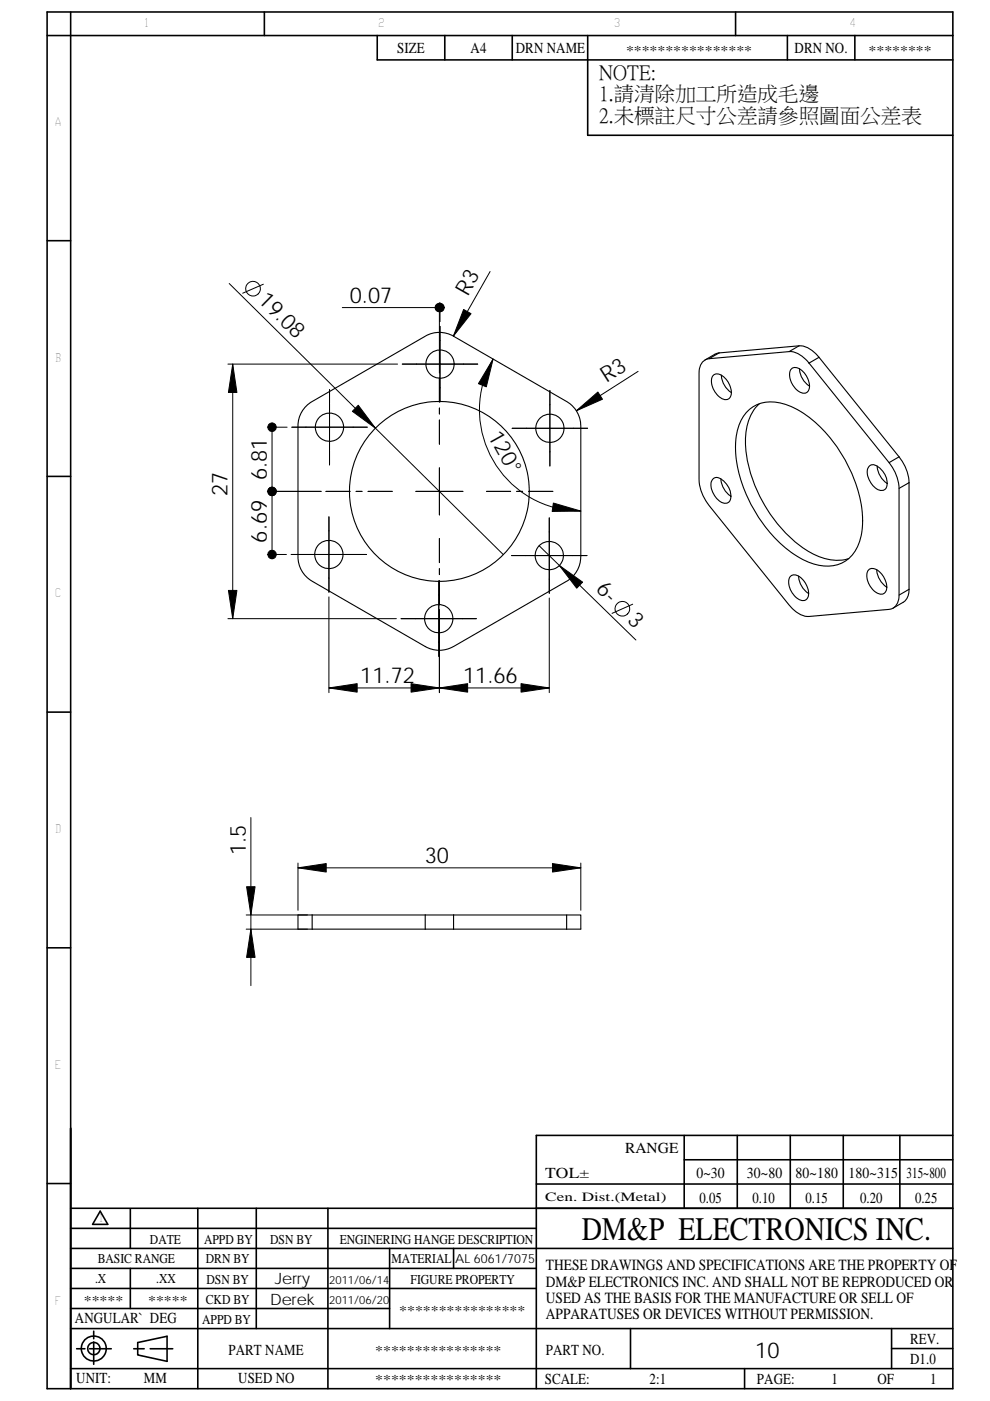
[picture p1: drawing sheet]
<svg xmlns="http://www.w3.org/2000/svg" width="210mm" height="297mm" viewBox="0 0 210 297" stroke-linecap="round" stroke-linejoin="round" font-family="sans-serif">
<g fill="none" stroke="#000" stroke-width=".34">
<path d="M10 2.5h192.1v291.9h-192.1zM15 2.5v291.9M56.1 2.5v5M80 7.5v5.2h122.1M94.3 7.5v5.2M108.6 7.5v5.2M124.7 7.5v21.2h77.4M156 2.5v5M167 7.5v5.2M181.3 7.5v5.2M202.1 7.5h-192.1M10 51h5"/>
<path d="M10 101h5M10 151h5M10 201h5M10 250.9h5M15 256.2h187.1M21.3 256.8l1.6 2.8h-3.3zM27.6 256.3v8.4M42 256.2v38.2M54.4 256.2v25.5M69.6 256.2v38.2M113.7 251h88.4M145.1 245.9h57"/>
<path d="M145.1 240.7v15.5M156.4 240.7v15.5M167.6 240.7v15.5M178.9 240.7v15.5M190.9 240.7v15.5M202.1 240.7h-88.4v53.7M15 264.7h187.1M15 260.4h98.7M15 268.9h98.7M15 273.2h98.7M15 277.4h67.6M27.6 268.9v8.5"/>
<path d="M82.6 264.7v17M96.2 264.7v4.2M15 290.2h187.1M15 281.7h187.1M16.3 286h1.7M19 286h4.6M19.9 284.5v4.8M19.9 282.2v1.6M28.4 286h2.2M29.2 284.6l6.2-1.3v5.3l-6.2-1.3zM31.9 286h4.7M133.7 281.7v8.5"/>
<path d="M157.9 290.2v4.2M189.1 281.7v8.5M189.1 285.9h13"/>
<circle cx="19.9" cy="285.9" r="2.65"/>
<circle cx="19.9" cy="285.9" r="1.3"/>
</g>
<g fill="none" stroke="#000" stroke-width=".23">
<path d="M149.1 76.7l.4-.4 .9-.2 17-1.6a5.4 5.4 0 0 1 4.2 2.5l17 21.1a9.4 9.4 0 0 1 2.1 5.4v22.7a2.68 2.68 0 0 1-2.1 3l-17 1.5a5.4 5.4 0 0 1-4.2-2.4l-17-21.1a9.6 9.6 0 0 1-2.1-5.5v-23.1a3.2 3.2 0 0 1 .8-1.9zM151.2 79.6a1.94 1.94 0 0 1 2.8 .8 3.9 3.9 0 0 1 .9 3.7 1.45 1.45 0 0 1-2.3 .1 3.8 3.8 0 0 1-1.4-4.6zM152.5 74.8l-.7 .2-2.3 1.3M152.5 74.8l-2.1 1.3M153 79.5a4.7 4.7 0 0 0 2.1 3.7M167.8 78.3a1.97 1.97 0 0 1 2.7 .7 3.9 3.9 0 0 1 1 3.8 1.46 1.46 0 0 1-2.3 0 3.8 3.8 0 0 1-1.4-4.5zM169.5 73.3a5.4 5.4 0 0 1 4.2 2.5M169.5 73.3l-2.1 1.2M169.5 73.3l-17 1.5M169.6 78.2a4.7 4.7 0 0 0 2.1 3.7M173.7 75.8l-2.1 1.2M173.7 75.8l17 21.1"/>
<path d="M64.9 86.1l1.3-.9 24-13.9a5.9 5.9 0 0 1 6 0l24 13.8a6 6 0 0 1 3 5.2v27.7a6 6 0 0 1-3 5.2l-24 13.9a6 6 0 0 1-6 0l-24-13.9a6 6 0 0 1-3-5.2v-27.7a5.9 5.9 0 0 1 1.7-4.2zM158.4 87.3a7.6 7.6 0 0 1 8.6-1.4 25.2 25.2 0 0 1 12.2 11.6 24.8 24.8 0 0 1 3.6 15.4 7.6 7.6 0 0 1-5.7 7 12 12 0 0 1-8.8-2.4 30 30 0 0 1-12.3-22.7 11.4 11.4 0 0 1 2.4-7.5zM161.1 85.6a10.6 10.6 0 0 0-3 8.6 30 30 0 0 0 13.4 22.7 10.3 10.3 0 0 0 8.5 1.5M184.3 98.9a1.55 1.55 0 0 1 2.3 .3 3.9 3.9 0 0 1 1.4 4.2 1.59 1.59 0 0 1-2.6-.2 4.5 4.5 0 0 1-1.4-3.7zM186.1 98.8a4.7 4.7 0 0 0 2.1 3.7M190.7 96.9a9.4 9.4 0 0 1 2.1 5.4M190.7 96.9l-2.1 1.2M151.2 101.6a1.56 1.56 0 0 1 2.2 .3 3.9 3.9 0 0 1 1.4 4.2 1.58 1.58 0 0 1-2.6-.2 4.5 4.5 0 0 1-1.4-3.6zM152.9 101.5a4.7 4.7 0 0 0 2.1 3.7M192.8 102.3l-2.1 1.2M192.8 102.3v22.6M167.6 122.2a1.94 1.94 0 0 1 2.8 .8 3.7 3.7 0 0 1 .9 3.7 1.45 1.45 0 0 1-2.3 .1 3.8 3.8 0 0 1-1.4-4.6z"/>
<path d="M169.4 122.2a4.6 4.6 0 0 0 2.1 3.6M184.2 120.9a1.97 1.97 0 0 1 2.7 .7 3.7 3.7 0 0 1 1 3.8 1.46 1.46 0 0 1-2.3 0 3.9 3.9 0 0 1-1.4-4.5zM186 120.8a4.7 4.7 0 0 0 2.1 3.7M192.8 124.9l-.1 1a2.65 2.65 0 0 1-1.1 1.8l-2.2 1.2M192.8 124.9l-2.1 1.3M66.2 194h-3v3h3M66.2 194v3M66.2 194h24M66.2 197h24M90.2 194v3M90.2 194h6M90.2 197h6"/>
<path d="M96.2 194v3M96.2 194h24v3M96.2 197h24M120.2 194h3v3h-3"/>
<circle cx="93.3" cy="77.2" r="3"/>
<circle cx="69.9" cy="90.6" r="3"/>
<circle cx="116.6" cy="90.8" r="3"/>
<circle cx="69.8" cy="117.6" r="3"/>
<circle cx="93.2" cy="104.2" r="19.1"/>
<circle cx="116.5" cy="117.8" r="3"/>
<circle cx="93.1" cy="131.2" r="3"/>
</g>
<g fill="none" stroke="#000" stroke-width=".21">
<path d="M103.9 57.6l-7.7 13.7M48.3 77.2h36M48.6 60.1l58.2 57.5M49.4 77.2v54M55.9 60.3l-4.4 1.9M72.6 65.2h20.7M85.3 77.2h16M93.2 64.2v14.9M93.3 69.2v16M93.3 64.2v4M104.6 76.1a21.5 21.5 0 0 0 18.6 32.3M135.3 78.7l-13.1 8.4"/>
<path d="M56.7 90.6h4.2M57.7 90.6v27M61.9 90.6h16M69.9 82.6v16M93.2 80.1v5.1M93.2 86.5v1.3M93.2 89v5.2M93.2 99.2v10M108.6 90.8h16M116.6 82.8v16M56.7 104.2h11.4M56.7 117.6h4"/>
<path d="M61.8 117.6h15.9M69.1 104.2h5.2M69.8 109.6v16M75.5 104.2h1.3M78.1 104.2h5.1M88.2 104.2h10M93.2 114.2v5.1M103.2 104.2h5.1M108.5 117.8h16M109.6 104.2h1.2M112.1 104.2h5.2M114.3 115.7l20.6 20"/>
<path d="M116.5 109.8v16M48.3 131.2h35.8M69.8 126.6v20.3M93.1 123.2v16M93.2 120.6v1.2M93.2 123.1v5.1M93.2 129.3v17.6M101 131.2h-15.9M116.5 126.8v20.1M134.2 128.1l-4.4 1.9M69.8 145.9h46.7M53.2 173.3v35.7"/>
<path d="M52.2 194h13M52.2 197h13M63.2 183v10M63.2 184h60M123.2 183v10"/>
<circle cx="53.7" cy="61.2" r="1.55"/>
<circle cx="132" cy="129.1" r="1.56"/>
</g>
<g fill="#000" stroke="#000" stroke-width=".21">
<path d="M49.4 77.2l.8 6h-1.7z" fill-rule="evenodd"/>
<path d="M92.5 64.7a.9 .9 0 0 1 1.4 0 .9 .9 0 0 1-.4 1.4 .9 .9 0 0 1-1.2-.9h.9h-.9z" fill-rule="evenodd"/>
<path d="M92.7 64.6a.9 .9 0 0 1 1-.2 .9 .9 0 0 1 .5 .8h-.9h.9a.9 .9 0 0 1-1.2 .8 .9 .9 0 0 1-.3-1.4z" fill-rule="evenodd"/>
<path d="M98.3 65.6l1.6 .9-3.7 4.8z" fill-rule="evenodd"/>
<path d="M104.6 76.1l-1.5 5.9-1.6-.7z" fill-rule="evenodd"/>
<path d="M57.2 89.9l.5-.2v.9v-.9a.9 .9 0 0 1 .9 1.2 .9 .9 0 0 1-1.4 .4 .9 .9 0 0 1 0-1.4z" fill-rule="evenodd"/>
<path d="M76 85.9l3.6 4.9-4.9-3.6z" fill-rule="evenodd"/>
<path d="M122.2 87.1l4.6-4 1 1.5z" fill-rule="evenodd"/>
<path d="M57.1 116.9a.9 .9 0 0 1 1.4 .3 .9 .9 0 0 1-.8 1.3v-.9v.9a.91 .91 0 0 1-.8-.6 .91 .91 0 0 1 .2-1z" fill-rule="evenodd"/>
<path d="M57.1 103.5a.9 .9 0 0 1 1.4 .4 .9 .9 0 0 1-.8 1.2v-.9v.9a.91 .91 0 0 1-.8-.6 .91 .91 0 0 1 .2-1z" fill-rule="evenodd"/>
<path d="M57.2 103.5l.5-.2v.9v-.9a.9 .9 0 0 1 .9 1.2 .9 .9 0 0 1-1.4 .4 .9 .9 0 0 1 0-1.4z" fill-rule="evenodd"/>
<path d="M118.6 119.9l5 3.5-1.3 1.3z" fill-rule="evenodd"/>
<path d="M117.4 106.7l5.8 1.7h-6.1z" fill-rule="evenodd"/>
<path d="M48.5 125.2h1.7l-.8 6z" fill-rule="evenodd"/>
<path d="M69.8 145.9l6-1v1.8z" fill-rule="evenodd"/>
<path d="M93.2 145.9l6-1v1.8z" fill-rule="evenodd"/>
<path d="M87.2 144.9l6 1-6 .8z" fill-rule="evenodd"/>
<path d="M110.5 144.9l6 1-6 .8z" fill-rule="evenodd"/>
<path d="M53.2 197l.9 6h-1.8z" fill-rule="evenodd"/>
<path d="M52.3 188h1.8l-.9 6z" fill-rule="evenodd"/>
<path d="M63.2 184l6-.9v1.8z" fill-rule="evenodd"/>
<path d="M117.2 183.1l6 .9-6 .9z" fill-rule="evenodd"/>
</g>
<text font-size="7" x="123.4" y="262.9">DM&amp;P ELECTRONICS INC.</text>
<g font-size="4.7">
<text x="54.5" y="63.9" transform="rotate(45 54.5 63.9)">19.08</text>
<text x="74.2" y="64.2">0.07</text>
<text x="99.2" y="62.9" transform="rotate(-60 99.2 62.9)">R3</text>
<text x="128.7" y="81.3" transform="rotate(-33 128.7 81.3)">R3</text>
<text x="103.4" y="92.4" transform="rotate(61 103.4 92.4)">120°</text>
<text x="56.6" y="101.9" transform="rotate(-90 56.6 101.9)">6.81</text>
<text x="48.3" y="105.2" transform="rotate(-90 48.3 105.2)">27</text>
<text x="56.6" y="115" transform="rotate(-90 56.6 115)">6.69</text>
<text x="126.2" y="125.1" transform="rotate(44 126.2 125.1)">6-</text>
<text x="132.9" y="131.7" transform="rotate(44 132.9 131.7)">3</text>
<text x="76.4" y="144.8">11.72</text>
<text x="98.2" y="144.8">11.66</text>
<text x="52.1" y="181.4" transform="rotate(-90 52.1 181.4)">1.5</text>
<text x="90.1" y="183">30</text>
<text x="160.2" y="287.8">10</text>
</g>
<g font-size="4.4">
<text x="127.1" y="16.8">NOTE:</text>
<text x="127.1" y="21.3">1.請清除加工所造成毛邊</text>
<text x="127.1" y="25.8">2.未標註尺寸公差請參照圖面公差表</text>
</g>
<g font-size="3.3">
<text x="115.8" y="269.3">THESE DRAWINGS AND SPECIFICATIONS ARE THE PROPERTY OF</text>
<text x="58.3" y="272.3">Jerry</text>
<text x="115.8" y="272.8">DM&amp;P ELECTRONICS INC. AND SHALL NOT BE REPRODUCED OR</text>
<text x="57.3" y="276.6">Derek</text>
<text x="115.8" y="279.7">APPARATUSES OR DEVICES WITHOUT PERMISSION.</text>
<text x="115.8" y="276.2">USED AS THE BASIS FOR THE MANUFACTURE OR SELL OF</text>
</g>
<g font-size="3.2">
<text x="84.2" y="11.3">SIZE</text>
<text x="99.8" y="11.3">A4</text>
<text x="109.4" y="11.3">DRN NAME</text>
<text x="168.5" y="11.3">DRN NO.</text>
<text x="132.6" y="244.5">RANGE</text>
<text x="115.6" y="249.7">TOL±</text>
<text x="147.7" y="249.8">0~30</text>
<text x="158.4" y="249.8">30~80</text>
<text x="168.8" y="249.8">80~180 180~315</text>
<text x="192.3" y="249.8">315~800</text>
<text x="148.4" y="255">0.05</text>
<text x="159.6" y="255">0.10</text>
<text x="170.8" y="255">0.15</text>
<text x="182.5" y="255">0.20</text>
<text x="194.1" y="255">0.25</text>
<text x="15.9" y="280.6">ANGULAR` DEG</text>
<text x="48.5" y="287.3">PART NAME</text>
<text x="115.7" y="287.3">PART NO.</text>
<text x="193" y="284.9">REV.</text>
<text x="16.2" y="293.3">UNIT:</text>
<text x="30.5" y="293.3">MM</text>
<text x="50.5" y="293.3">USED NO</text>
<text x="115.5" y="293.5">SCALE:</text>
<text x="137.8" y="293.5">2:1</text>
<text x="160.5" y="293.5">PAGE:</text>
<text x="176.4" y="293.5">1</text>
<text x="186.1" y="293.5">OF</text>
<text x="193" y="289.1">D1.0</text>
<text x="197.3" y="293.5">1</text>
</g>
<g font-size="2.9">
<text x="132.8" y="11.7">****************</text>
<text x="184.2" y="11.7">********</text>
<text x="31.8" y="263.7">DATE</text>
<text x="43.3" y="263.7">APPD BY</text>
<text x="57.3" y="263.7">DSN BY</text>
<text x="72.1" y="263.7">ENGINERING HANGE DESCRIPTION</text>
<text x="20.7" y="267.8">BASIC RANGE</text>
<text x="43.7" y="267.8">DRN BY</text>
<text x="83.1" y="267.8">MATERIAL</text>
<text x="20.2" y="272.1">.X</text>
<text x="33.1" y="272.1">.XX</text>
<text x="43.8" y="272.3">DSN BY</text>
<text x="87.1" y="272.2">FIGURE PROPERTY</text>
<text x="17.8" y="276.7">*****</text>
<text x="31.4" y="276.7">*****</text>
<text x="42.9" y="280.6">APPD BY</text>
<text x="43.7" y="276.5">CKD BY</text>
<text x="84.7" y="278.8">****************</text>
<text x="79.6" y="287.3">****************</text>
<text x="79.6" y="293.5">****************</text>
</g>
<text font-size="2.7" x="115.6" y="254.7">Cen. Dist.(Metal)</text>
<text font-size="2.6" x="96.6" y="267.8">AL 6061/7075</text>
<g font-size="2.5">
<text x="30.6" y="5.7">1</text>
<text x="80.2" y="5.7">2</text>
<text x="130.2" y="5.7">3</text>
<text x="180.2" y="5.7">4</text>
<text x="11.6" y="26.7">A</text>
<text x="11.6" y="76.7">B</text>
<text x="11.6" y="126.7">C</text>
<text x="11.6" y="176.7">D</text>
<text x="11.6" y="226.6">E</text>
<text x="21" y="259.2">1</text>
<text x="11.6" y="276.6">F</text>
</g>
<g font-size="2.4">
<text x="69.8" y="272.3">2011/06/14</text>
<text x="69.8" y="276.4">2011/06/20</text>
</g>
</svg>
